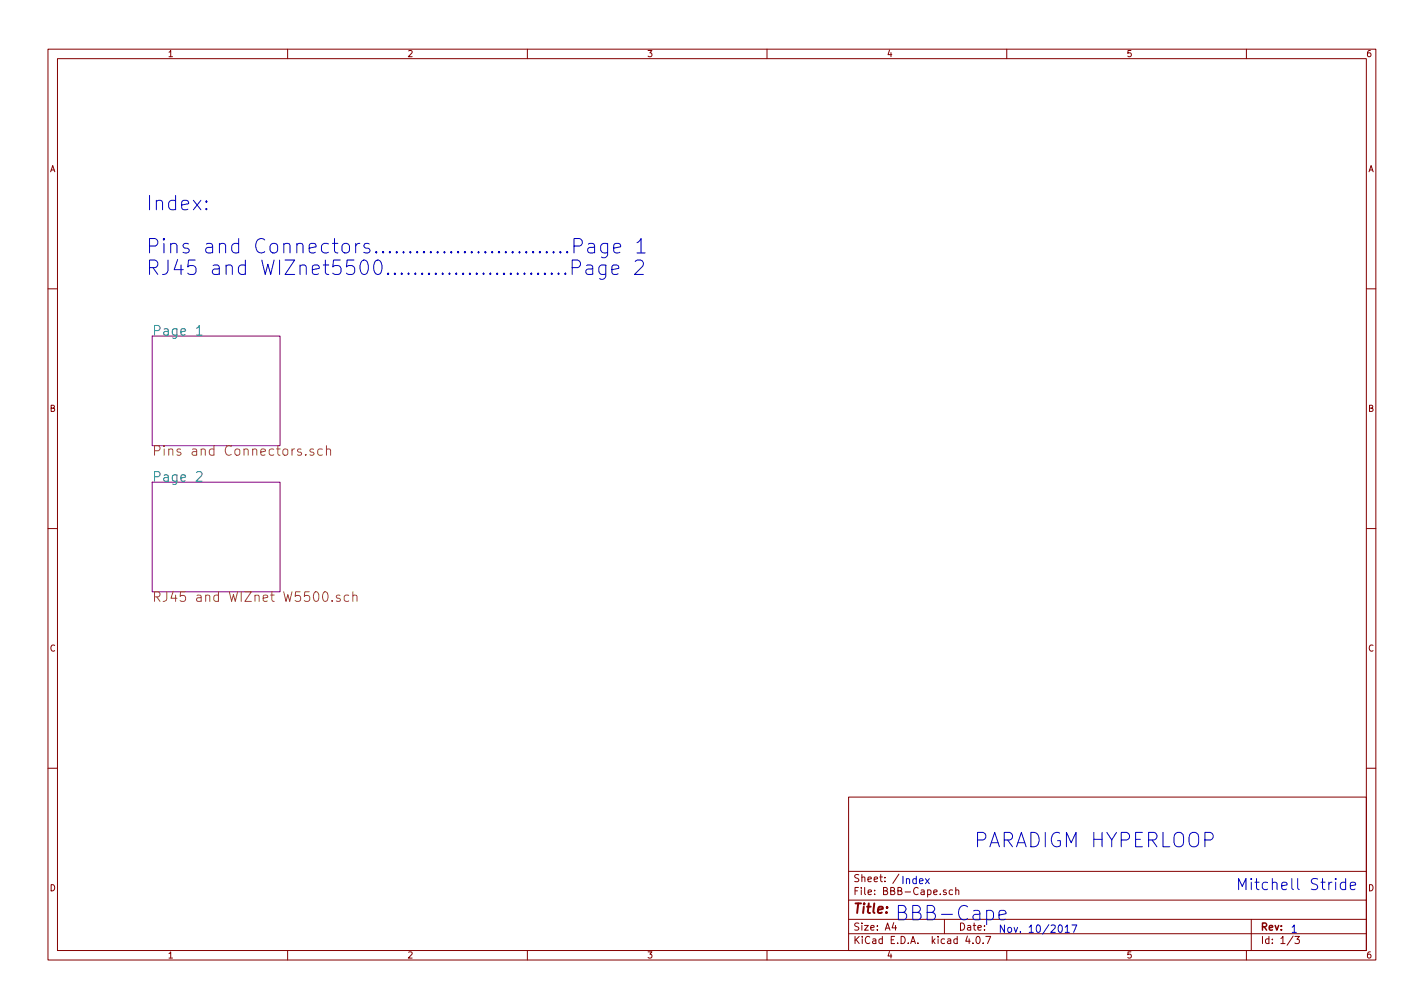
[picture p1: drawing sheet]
<svg xmlns="http://www.w3.org/2000/svg" width="297mm" height="210mm" viewBox="0 0 297 210" stroke-linecap="round" stroke-linejoin="round" font-family="sans-serif">
<g fill="none" stroke="#840000" stroke-width=".21">
<path d="M10 10.3h277v189.9h-277zM12 12.2h273v186.1h-273zM60 10.3v1.9M110 10.3v1.9M160 10.3v1.9M210 10.3v1.9M260 10.3v1.9M10 60.2h2M285 60.2h2M10 110.3h2M285 110.3h2M10 160.2h2"/>
<path d="M177 166.3h108v32h-108zM285 160.2h2M60 198.3v1.9M110 198.3v1.9M160 198.3v1.9M177 194.8h108M177 191.8h108M177 187.8h108M177 181.8h108M187.5 182.3l-1.3 2M197 191.8v3M197.4 185.7l-.4-.1-.2 .2v.2l.6 .2v.3h-.6"/>
<path d="M198.7 185.7l-.4-.1-.3 .3 .1 .6 .2 .1 .4-.1M199.4 185.7l.2-.1 .3 .1 .1 .9M199.4 185.1v1.5M201.8 195.2l-.4 1.1h1M202.9 196.7v.1M203.8 195.4l.1-.1a.8 .8 0 0 1 .6 .8 .8 .8 0 0 1-.6 .7 .97 .97 0 0 1-.1-1.4zM205.1 196.7v.1M205.6 195.3h1.1l-.7 1.5M210 198.3v1.9M260 198.3v1.9M261 191.8v6.5M269.7 195.2l-1.2 2"/>
<path d="M270.1 195.3h.9l-.5 .6 .5 .1v.7l-.2 .1-.7-.1"/>
</g>
<g fill="none" stroke="#0000c2" stroke-width=".21">
<path d="M43.1 43.5l.1 .1-.1 .2-.2-.2 .2-.1v.3M43.1 41.9l.1 .2-.1 .1-.2-.1 .2-.2v.3M116.9 52.5l.1 .1-.1 .2-.2-.2 .2-.1v.3M117.9 57l.2 .1-.2 .1-.1-.1 .1-.1v.2M118.3 52.5l.2 .1-.2 .2-.1-.2 .1-.1v.3M119.4 55.8h1.1a.81 .81 0 0 0 .6-.8 .81 .81 0 0 0-.6-.8h-1.1v3M119.7 51.3h1.2a.81 .81 0 0 0 .6-.8 .81 .81 0 0 0-.6-.7h-1.2v3M122.4 55.4l.2-.1 .9 .1 .1 .3v1.5M122.7 50.9l.3-.1 .9 .1 .1 .3v1.6M123.6 56l-1 .1a.59 .59 0 0 0-.4 .6 .59 .59 0 0 0 .4 .5l1-.1M124 51.5l-1 .1a.59 .59 0 0 0-.4 .6 .59 .59 0 0 0 .4 .6l1-.2M126.4 55.3v2.4a.84 .84 0 0 1-1.3 .4"/>
<path d="M126.4 55.4a.96 .96 0 0 0-1.5 .4v.9l.2 .3a.99 .99 0 0 0 1.3 .1M126.7 50.8v2.4a.84 .84 0 0 1-1.2 .4M126.7 50.9a.96 .96 0 0 0-1.4 .4v.9l.2 .3a.99 .99 0 0 0 1.2 .1M127.6 56.3l1.5-.3-.2-.6-.8-.1-.3 .1-.2 .3v1.1l.2 .3 .3 .1 .8-.1M128 51.8l1.5-.3-.2-.6-.9-.1-.2 .1-.2 .3v1.1l.2 .3 .2 .2 .9-.2M132.5 54.6l.4-.4h.7a.84 .84 0 0 1 .5 1.3l-1.7 1.7h1.8M132.9 50.6l.6-.4 .2-.4v3M132.9 52.8h1.7M208.4 190.9l1.4-.3-.1-.6-.9-.1-.3 .1-.1 .3v1.2l.1 .2 .3 .2 .9-.2M222.2 193.4l.4-.5v1.6M222.2 194.5h.9M223.6 192.9h1l-.6 1.6"/>
<path d="M280.7 184.1l-.7-.1-.4 .4v.7l.2 .3 .2 .2 .7-.2M280.7 183.3v2.3M281.7 184.8l1.1-.2-.1-.5-.7-.1-.3 .3 .1 1.1 .2 .2 .7-.2"/>
</g>
<path d="M31.7 70.1h26.7v22.9h-26.7zM31.7 100.6h26.7v22.8h-26.7z" fill="none" stroke="#840084" stroke-width=".21"/>
<path d="M41 68.5l.6-.6v2M41 69.9h1.1M41 98.6l.3-.2h.5l.2 .2 .1 .4-.1 .2-1.1 1.2h1.2" fill="none" stroke="#008484" stroke-width=".21"/>
<path d="M63.8 94.8v.2M65.4 93.7l-.5-.1-.3 .3 .1 .3 .7 .2v.5h-.8M67.2 93.7a.68 .68 0 0 0-.8 .1v1l.2 .2 .6-.1M68.1 93.8l.1-.1a.5 .5 0 0 1 .8 .2v1.1M68.1 93v2M69.3 125.3v.1M70.9 124.2l-.5-.1-.2 .3 .1 .3 .6 .2v.4h-.7M72.7 124.2a.68 .68 0 0 0-.8 .1v1l.3 .1 .5-.1M73.6 124.3l.1-.1a.5 .5 0 0 1 .8 .2v1M73.6 123.4v2" fill="none" stroke="#848400" stroke-width=".21"/>
<g font-size="4.2" fill="#0000c2">
<text x="30.5" y="43.9">Index:</text>
<text x="30.5" y="52.9">Pins and Connectors.............................Page 1</text>
<text x="30.5" y="57.4">RJ45 and WIZnet5500...........................Page 2</text>
<text x="203.2" y="176.8">PARADIGM HYPERLOOP</text>
<text x="186.7" y="192">BBB-Cape</text>
</g>
<text font-size="3.2" fill="#0000c2" x="257.8" y="185.7">Mitchell Stride</text>
<g font-size="2.8" fill="#008484">
<text x="31.7" y="70">Page 1</text>
<text x="31.7" y="100.5">Page 2</text>
</g>
<g font-size="2.8" fill="#848400">
<text x="31.7" y="95.1">Pins and Connectors.sch</text>
<text x="31.7" y="125.5">RJ45 and WIZnet W5500.sch</text>
</g>
<text font-size="2.8" fill="#840000" x="178" y="190.5">Title:</text>
<g font-size="2.2" fill="#0000c2">
<text x="188" y="184.4">Index</text>
<text x="208.3" y="194.6">Nov. 10/2017</text>
<text x="269.2" y="194.6">1</text>
</g>
<g font-size="2.1" fill="#840000">
<text x="178" y="184">Sheet: /</text>
<text x="178" y="186.7">File: BBB-Cape.sch</text>
<text x="178" y="196.9">KiCad E.D.A. kicad 4.0.7</text>
<text x="178" y="194.1">Size: A4</text>
<text x="200" y="194.1">Date:</text>
<text x="263" y="194.1">Rev:</text>
<text x="263" y="196.9">Id: 1/3</text>
</g>
<g font-size="1.8" fill="#840000">
<text x="35" y="11.9">1</text>
<text x="85" y="11.9">2</text>
<text x="135" y="11.9">3</text>
<text x="185" y="11.9">4</text>
<text x="235" y="11.9">5</text>
<text x="285" y="11.9">6</text>
<text x="10.4" y="35.9">A</text>
<text x="285.4" y="35.9">A</text>
<text x="10.4" y="85.9">B</text>
<text x="285.4" y="85.9">B</text>
<text x="10.4" y="135.9">C</text>
<text x="285.4" y="135.9">C</text>
<text x="10.4" y="185.9">D</text>
<text x="285.4" y="185.9">D</text>
<text x="35" y="199.9">1</text>
<text x="85" y="199.9">2</text>
<text x="135" y="199.9">3</text>
<text x="185" y="199.9">4</text>
<text x="235" y="199.9">5</text>
<text x="285" y="199.9">6</text>
</g>
</svg>
